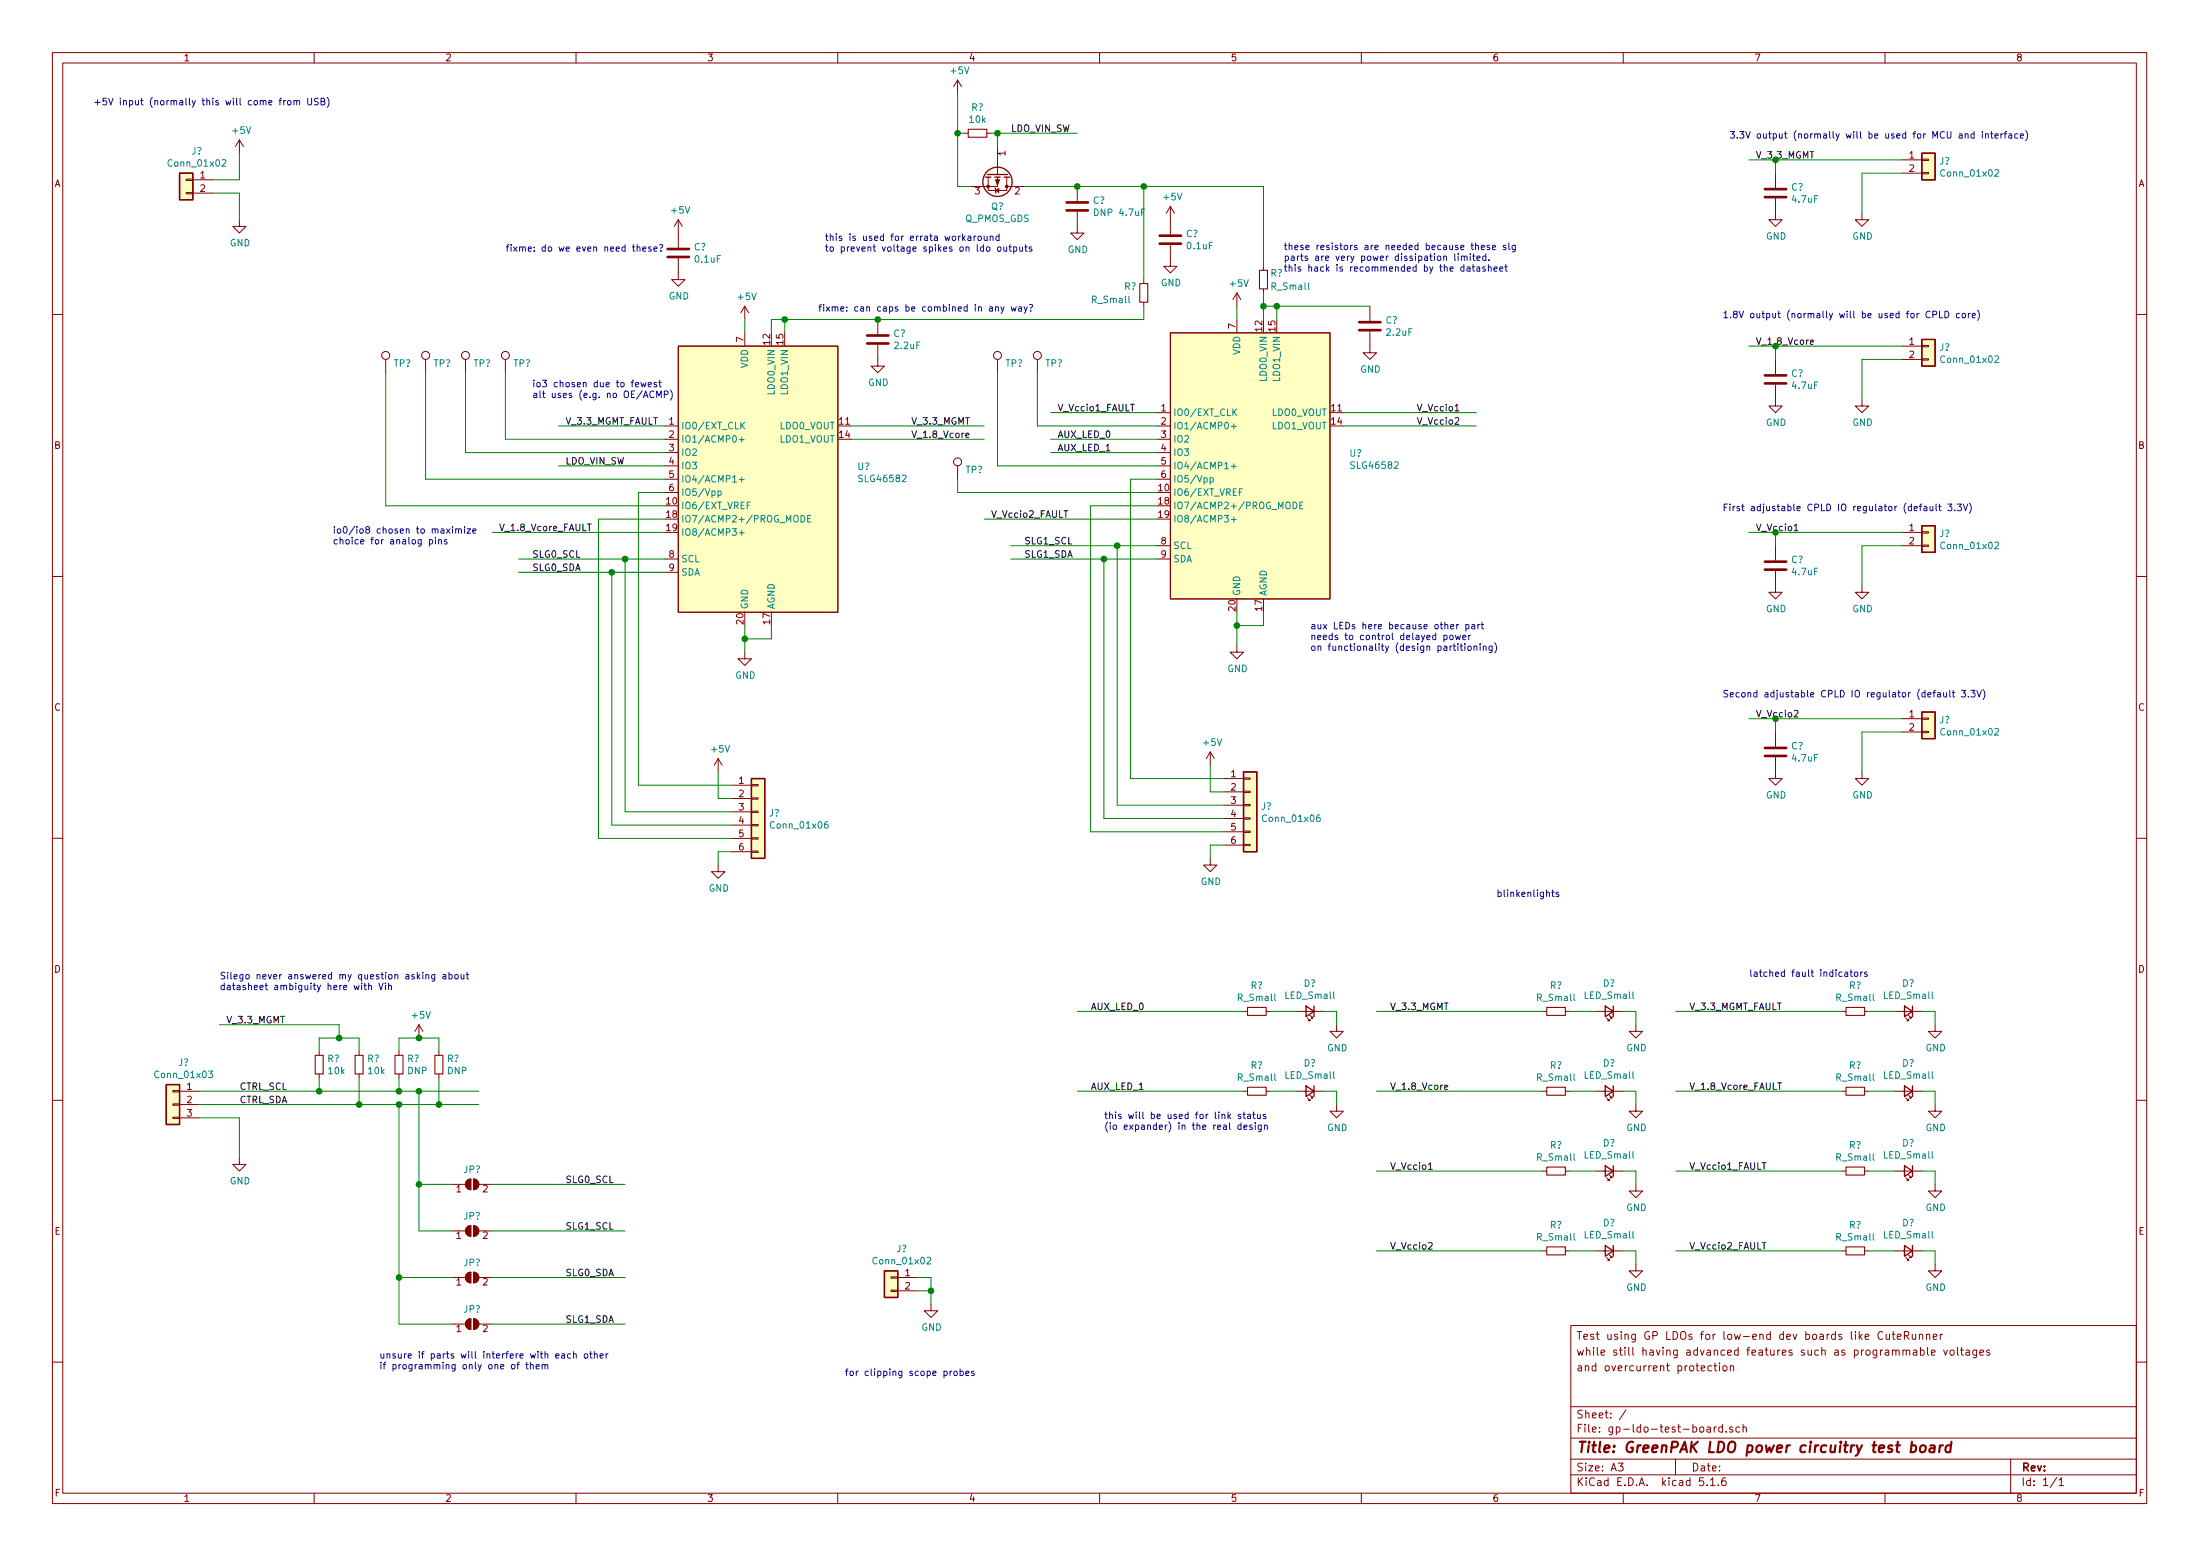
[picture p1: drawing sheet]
EESchema Schematic File Version 4
EELAYER 30 0
EELAYER END
$Descr A3 16535 11693
encoding utf-8
Sheet 1 1
Title "GreenPAK LDO power circuitry test board"
Date ""
Rev ""
Comp ""
Comment1 ""
Comment2 "and overcurrent protection"
Comment3 "while still having advanced features such as programmable voltages"
Comment4 "Test using GP LDOs for low-end dev boards like CuteRunner"
$EndDescr
$Comp
L Connector_Generic:Conn_01x02 J?
U 1 1
P 1400 1350
F 0 "J?" H 1318 1567 50  0000 C CNN
F 1 "Conn_01x02" H 1318 1476 50  0000 C CNN
F 2 "" H 1400 1350 50  0001 C CNN
F 3 "~" H 1400 1350 50  0001 C CNN
	1    1400 1350
	-1   0    0    -1  
$EndComp
$Comp
L power:+5V #PWR?
U 1 1
P 1800 1150
F 0 "#PWR?" H 1800 1000 50  0001 C CNN
F 1 "+5V" H 1815 1323 50  0000 C CNN
F 2 "" H 1800 1150 50  0001 C CNN
F 3 "" H 1800 1150 50  0001 C CNN
	1    1800 1150
	1    0    0    -1  
$EndComp
$Comp
L power:GND #PWR?
U 1 1
P 1800 1650
F 0 "#PWR?" H 1800 1400 50  0001 C CNN
F 1 "GND" H 1805 1477 50  0000 C CNN
F 2 "" H 1800 1650 50  0001 C CNN
F 3 "" H 1800 1650 50  0001 C CNN
	1    1800 1650
	1    0    0    -1  
$EndComp
Wire Wire Line
	1600 1350 1800 1350
Wire Wire Line
	1800 1350 1800 1150
Wire Wire Line
	1600 1450 1800 1450
Wire Wire Line
	1800 1450 1800 1650
Text Notes 700  800  0    50   ~ 0
+5V input (normally this will come from USB)
$Comp
L Connector_Generic:Conn_01x02 J?
U 1 1
P 14500 1200
F 0 "J?" H 14580 1192 50  0000 L CNN
F 1 "Conn_01x02" H 14580 1101 50  0000 L CNN
F 2 "" H 14500 1200 50  0001 C CNN
F 3 "~" H 14500 1200 50  0001 C CNN
	1    14500 1200
	1    0    0    -1  
$EndComp
$Comp
L Connector_Generic:Conn_01x02 J?
U 1 1
P 14500 2600
F 0 "J?" H 14580 2592 50  0000 L CNN
F 1 "Conn_01x02" H 14580 2501 50  0000 L CNN
F 2 "" H 14500 2600 50  0001 C CNN
F 3 "~" H 14500 2600 50  0001 C CNN
	1    14500 2600
	1    0    0    -1  
$EndComp
$Comp
L Connector_Generic:Conn_01x02 J?
U 1 1
P 14500 5400
F 0 "J?" H 14580 5392 50  0000 L CNN
F 1 "Conn_01x02" H 14580 5301 50  0000 L CNN
F 2 "" H 14500 5400 50  0001 C CNN
F 3 "~" H 14500 5400 50  0001 C CNN
	1    14500 5400
	1    0    0    -1  
$EndComp
$Comp
L Connector_Generic:Conn_01x02 J?
U 1 1
P 14500 4000
F 0 "J?" H 14580 3992 50  0000 L CNN
F 1 "Conn_01x02" H 14580 3901 50  0000 L CNN
F 2 "" H 14500 4000 50  0001 C CNN
F 3 "~" H 14500 4000 50  0001 C CNN
	1    14500 4000
	1    0    0    -1  
$EndComp
$Comp
L power:GND #PWR?
U 1 1
P 14000 1600
F 0 "#PWR?" H 14000 1350 50  0001 C CNN
F 1 "GND" H 14005 1427 50  0000 C CNN
F 2 "" H 14000 1600 50  0001 C CNN
F 3 "" H 14000 1600 50  0001 C CNN
	1    14000 1600
	1    0    0    -1  
$EndComp
Wire Wire Line
	14300 1300 14000 1300
Wire Wire Line
	14000 1300 14000 1600
$Comp
L power:GND #PWR?
U 1 1
P 14000 3000
F 0 "#PWR?" H 14000 2750 50  0001 C CNN
F 1 "GND" H 14005 2827 50  0000 C CNN
F 2 "" H 14000 3000 50  0001 C CNN
F 3 "" H 14000 3000 50  0001 C CNN
	1    14000 3000
	1    0    0    -1  
$EndComp
Wire Wire Line
	14300 2700 14000 2700
Wire Wire Line
	14000 2700 14000 3000
$Comp
L power:GND #PWR?
U 1 1
P 14000 4400
F 0 "#PWR?" H 14000 4150 50  0001 C CNN
F 1 "GND" H 14005 4227 50  0000 C CNN
F 2 "" H 14000 4400 50  0001 C CNN
F 3 "" H 14000 4400 50  0001 C CNN
	1    14000 4400
	1    0    0    -1  
$EndComp
Wire Wire Line
	14000 4400 14000 4100
Wire Wire Line
	14000 4100 14300 4100
$Comp
L power:GND #PWR?
U 1 1
P 14000 5800
F 0 "#PWR?" H 14000 5550 50  0001 C CNN
F 1 "GND" H 14005 5627 50  0000 C CNN
F 2 "" H 14000 5800 50  0001 C CNN
F 3 "" H 14000 5800 50  0001 C CNN
	1    14000 5800
	1    0    0    -1  
$EndComp
Wire Wire Line
	14000 5800 14000 5500
Wire Wire Line
	14000 5500 14300 5500
Wire Wire Line
	14300 1200 13350 1200
Text Label 13200 1200 0    50   ~ 0
V_3.3_MGMT
Wire Wire Line
	14300 2600 13350 2600
Wire Wire Line
	14300 4000 13350 4000
Wire Wire Line
	14300 5400 13350 5400
Text Label 13200 2600 0    50   ~ 0
V_1.8_Vcore
Text Label 13200 4000 0    50   ~ 0
V_Vccio1
Text Label 13200 5400 0    50   ~ 0
V_Vccio2
$Comp
L Connector_Generic:Conn_01x03 J?
U 1 1
P 1300 8300
F 0 "J?" H 1218 8617 50  0000 C CNN
F 1 "Conn_01x03" H 1218 8526 50  0000 C CNN
F 2 "" H 1300 8300 50  0001 C CNN
F 3 "~" H 1300 8300 50  0001 C CNN
	1    1300 8300
	-1   0    0    -1  
$EndComp
$Comp
L power:GND #PWR?
U 1 1
P 1800 8700
F 0 "#PWR?" H 1800 8450 50  0001 C CNN
F 1 "GND" H 1805 8527 50  0000 C CNN
F 2 "" H 1800 8700 50  0001 C CNN
F 3 "" H 1800 8700 50  0001 C CNN
	1    1800 8700
	1    0    0    -1  
$EndComp
Wire Wire Line
	1500 8400 1800 8400
Wire Wire Line
	1800 8400 1800 8700
Text Label 1800 8200 0    50   ~ 0
CTRL_SCL
Text Label 1800 8300 0    50   ~ 0
CTRL_SDA
Text Notes 13000 1050 0    50   ~ 0
3.3V output (normally will be used for MCU and interface)
Text Notes 12950 2400 0    50   ~ 0
1.8V output (normally will be used for CPLD core)
Text Notes 12950 3850 0    50   ~ 0
First adjustable CPLD IO regulator (default 3.3V)
Text Notes 12950 5250 0    50   ~ 0
Second adjustable CPLD IO regulator (default 3.3V)
$Comp
L gp-ldo-test-board:SLG46582 U?
U 1 1
P 5700 3600
F 0 "U?" H 6444 3696 50  0000 L CNN
F 1 "SLG46582" H 6444 3605 50  0000 L CNN
F 2 "" H 5500 3500 50  0001 C CNN
F 3 "" H 5500 3500 50  0001 C CNN
	1    5700 3600
	1    0    0    -1  
$EndComp
$Comp
L gp-ldo-test-board:SLG46582 U?
U 1 1
P 9400 3500
F 0 "U?" H 10144 3596 50  0000 L CNN
F 1 "SLG46582" H 10144 3505 50  0000 L CNN
F 2 "" H 9200 3400 50  0001 C CNN
F 3 "" H 9200 3400 50  0001 C CNN
	1    9400 3500
	1    0    0    -1  
$EndComp
$Comp
L power:GND #PWR?
U 1 1
P 5600 4900
F 0 "#PWR?" H 5600 4650 50  0001 C CNN
F 1 "GND" H 5605 4727 50  0000 C CNN
F 2 "" H 5600 4900 50  0001 C CNN
F 3 "" H 5600 4900 50  0001 C CNN
	1    5600 4900
	1    0    0    -1  
$EndComp
$Comp
L power:GND #PWR?
U 1 1
P 9300 4850
F 0 "#PWR?" H 9300 4600 50  0001 C CNN
F 1 "GND" H 9305 4677 50  0000 C CNN
F 2 "" H 9300 4850 50  0001 C CNN
F 3 "" H 9300 4850 50  0001 C CNN
	1    9300 4850
	1    0    0    -1  
$EndComp
Wire Wire Line
	5600 4900 5600 4800
Wire Wire Line
	5600 4800 5800 4800
Wire Wire Line
	5800 4800 5800 4700
Connection ~ 5600 4800
Wire Wire Line
	5600 4800 5600 4700
Wire Wire Line
	9300 4850 9300 4700
Wire Wire Line
	9300 4700 9500 4700
Wire Wire Line
	9500 4700 9500 4600
Connection ~ 9300 4700
Wire Wire Line
	9300 4700 9300 4600
$Comp
L Connector_Generic:Conn_01x06 J?
U 1 1
P 5700 6100
F 0 "J?" H 5780 6092 50  0000 L CNN
F 1 "Conn_01x06" H 5780 6001 50  0000 L CNN
F 2 "" H 5700 6100 50  0001 C CNN
F 3 "~" H 5700 6100 50  0001 C CNN
	1    5700 6100
	1    0    0    -1  
$EndComp
$Comp
L Connector_Generic:Conn_01x06 J?
U 1 1
P 9400 6050
F 0 "J?" H 9480 6042 50  0000 L CNN
F 1 "Conn_01x06" H 9480 5951 50  0000 L CNN
F 2 "" H 9400 6050 50  0001 C CNN
F 3 "~" H 9400 6050 50  0001 C CNN
	1    9400 6050
	1    0    0    -1  
$EndComp
Wire Wire Line
	5500 5900 4800 5900
Wire Wire Line
	4800 5900 4800 3700
Wire Wire Line
	4800 3700 5000 3700
Wire Wire Line
	8500 5850 8500 3600
Wire Wire Line
	8500 3600 8700 3600
Wire Wire Line
	5500 6100 4700 6100
Wire Wire Line
	4700 6100 4700 4200
Wire Wire Line
	4700 4200 5000 4200
Wire Wire Line
	5500 6200 4600 6200
Wire Wire Line
	4600 6200 4600 4300
Wire Wire Line
	4600 4300 5000 4300
Wire Wire Line
	5500 6300 4500 6300
Wire Wire Line
	4500 6300 4500 3900
Wire Wire Line
	4500 3900 5000 3900
$Comp
L power:GND #PWR?
U 1 1
P 5400 6500
F 0 "#PWR?" H 5400 6250 50  0001 C CNN
F 1 "GND" H 5405 6327 50  0000 C CNN
F 2 "" H 5400 6500 50  0001 C CNN
F 3 "" H 5400 6500 50  0001 C CNN
	1    5400 6500
	1    0    0    -1  
$EndComp
Wire Wire Line
	5500 6400 5400 6400
Wire Wire Line
	5400 6400 5400 6500
$Comp
L power:GND #PWR?
U 1 1
P 9100 6450
F 0 "#PWR?" H 9100 6200 50  0001 C CNN
F 1 "GND" H 9105 6277 50  0000 C CNN
F 2 "" H 9100 6450 50  0001 C CNN
F 3 "" H 9100 6450 50  0001 C CNN
	1    9100 6450
	1    0    0    -1  
$EndComp
Wire Wire Line
	9200 6350 9100 6350
Wire Wire Line
	9100 6350 9100 6450
Wire Wire Line
	8500 5850 9200 5850
Wire Wire Line
	9200 6050 8400 6050
Wire Wire Line
	8400 6050 8400 4100
Wire Wire Line
	8400 4100 8700 4100
Wire Wire Line
	9200 6150 8300 6150
Wire Wire Line
	8300 6150 8300 4200
Wire Wire Line
	8300 4200 8700 4200
Wire Wire Line
	9200 6250 8200 6250
Wire Wire Line
	8200 6250 8200 3800
Wire Wire Line
	8200 3800 8700 3800
$Comp
L power:+5V #PWR?
U 1 1
P 5400 5800
F 0 "#PWR?" H 5400 5650 50  0001 C CNN
F 1 "+5V" H 5415 5973 50  0000 C CNN
F 2 "" H 5400 5800 50  0001 C CNN
F 3 "" H 5400 5800 50  0001 C CNN
	1    5400 5800
	1    0    0    -1  
$EndComp
$Comp
L power:+5V #PWR?
U 1 1
P 9100 5750
F 0 "#PWR?" H 9100 5600 50  0001 C CNN
F 1 "+5V" H 9115 5923 50  0000 C CNN
F 2 "" H 9100 5750 50  0001 C CNN
F 3 "" H 9100 5750 50  0001 C CNN
	1    9100 5750
	1    0    0    -1  
$EndComp
Wire Wire Line
	9200 5950 9100 5950
Wire Wire Line
	9100 5950 9100 5750
Wire Wire Line
	5500 6000 5400 6000
Wire Wire Line
	5400 6000 5400 5800
$Comp
L power:+5V #PWR?
U 1 1
P 5600 2400
F 0 "#PWR?" H 5600 2250 50  0001 C CNN
F 1 "+5V" H 5615 2573 50  0000 C CNN
F 2 "" H 5600 2400 50  0001 C CNN
F 3 "" H 5600 2400 50  0001 C CNN
	1    5600 2400
	1    0    0    -1  
$EndComp
Wire Wire Line
	5600 2400 5600 2500
$Comp
L power:+5V #PWR?
U 1 1
P 9300 2300
F 0 "#PWR?" H 9300 2150 50  0001 C CNN
F 1 "+5V" H 9315 2473 50  0000 C CNN
F 2 "" H 9300 2300 50  0001 C CNN
F 3 "" H 9300 2300 50  0001 C CNN
	1    9300 2300
	1    0    0    -1  
$EndComp
Wire Wire Line
	9300 2400 9300 2300
$Comp
L Device:R_Small R?
U 1 1
P 2400 8000
F 0 "R?" H 2459 8046 50  0000 L CNN
F 1 "10k" H 2459 7955 50  0000 L CNN
F 2 "" H 2400 8000 50  0001 C CNN
F 3 "~" H 2400 8000 50  0001 C CNN
	1    2400 8000
	1    0    0    -1  
$EndComp
$Comp
L Device:R_Small R?
U 1 1
P 2700 8000
F 0 "R?" H 2759 8046 50  0000 L CNN
F 1 "10k" H 2759 7955 50  0000 L CNN
F 2 "" H 2700 8000 50  0001 C CNN
F 3 "~" H 2700 8000 50  0001 C CNN
	1    2700 8000
	1    0    0    -1  
$EndComp
$Comp
L Device:R_Small R?
U 1 1
P 3000 8000
F 0 "R?" H 3059 8046 50  0000 L CNN
F 1 "DNP" H 3059 7955 50  0000 L CNN
F 2 "" H 3000 8000 50  0001 C CNN
F 3 "~" H 3000 8000 50  0001 C CNN
	1    3000 8000
	1    0    0    -1  
$EndComp
$Comp
L Device:R_Small R?
U 1 1
P 3300 8000
F 0 "R?" H 3359 8046 50  0000 L CNN
F 1 "DNP" H 3359 7955 50  0000 L CNN
F 2 "" H 3300 8000 50  0001 C CNN
F 3 "~" H 3300 8000 50  0001 C CNN
	1    3300 8000
	1    0    0    -1  
$EndComp
Wire Wire Line
	1500 8200 2400 8200
Wire Wire Line
	1500 8300 2700 8300
Wire Wire Line
	2400 8100 2400 8200
Connection ~ 2400 8200
Wire Wire Line
	2400 8200 3000 8200
Wire Wire Line
	2700 8100 2700 8300
Connection ~ 2700 8300
Wire Wire Line
	2700 8300 3000 8300
Wire Wire Line
	3000 8100 3000 8200
Connection ~ 3000 8200
Wire Wire Line
	3000 8200 3150 8200
Wire Wire Line
	3300 8100 3300 8300
Connection ~ 3300 8300
Wire Wire Line
	3300 8300 3600 8300
Text Notes 1650 7450 0    50   ~ 0
Silego never answered my question asking about \ndatasheet ambiguity here with Vih
$Comp
L power:+5V #PWR?
U 1 1
P 3150 7800
F 0 "#PWR?" H 3150 7650 50  0001 C CNN
F 1 "+5V" H 3165 7973 50  0000 C CNN
F 2 "" H 3150 7800 50  0001 C CNN
F 3 "" H 3150 7800 50  0001 C CNN
	1    3150 7800
	1    0    0    -1  
$EndComp
Wire Wire Line
	2400 7900 2400 7800
Wire Wire Line
	2400 7800 2550 7800
Wire Wire Line
	2550 7800 2700 7800
Wire Wire Line
	2700 7800 2700 7900
Connection ~ 2550 7800
Wire Wire Line
	3000 7900 3000 7800
Wire Wire Line
	3000 7800 3150 7800
Wire Wire Line
	3300 7800 3300 7900
Connection ~ 3150 7800
Wire Wire Line
	3150 7800 3300 7800
Wire Wire Line
	2550 7800 2550 7700
Wire Wire Line
	2550 7700 1650 7700
Text Label 1700 7700 0    50   ~ 0
V_3.3_MGMT
$Comp
L Jumper:SolderJumper_2_Open JP?
U 1 1
P 3550 8900
F 0 "JP?" H 3550 9013 50  0000 C CNN
F 1 "SolderJumper_2_Open" H 3550 9014 50  0001 C CNN
F 2 "" H 3550 8900 50  0001 C CNN
F 3 "~" H 3550 8900 50  0001 C CNN
	1    3550 8900
	1    0    0    -1  
$EndComp
$Comp
L Jumper:SolderJumper_2_Open JP?
U 1 1
P 3550 9250
F 0 "JP?" H 3550 9363 50  0000 C CNN
F 1 "SolderJumper_2_Open" H 3550 9364 50  0001 C CNN
F 2 "" H 3550 9250 50  0001 C CNN
F 3 "~" H 3550 9250 50  0001 C CNN
	1    3550 9250
	1    0    0    -1  
$EndComp
$Comp
L Jumper:SolderJumper_2_Open JP?
U 1 1
P 3550 9600
F 0 "JP?" H 3550 9713 50  0000 C CNN
F 1 "SolderJumper_2_Open" H 3550 9714 50  0001 C CNN
F 2 "" H 3550 9600 50  0001 C CNN
F 3 "~" H 3550 9600 50  0001 C CNN
	1    3550 9600
	1    0    0    -1  
$EndComp
$Comp
L Jumper:SolderJumper_2_Open JP?
U 1 1
P 3550 9950
F 0 "JP?" H 3550 10063 50  0000 C CNN
F 1 "SolderJumper_2_Open" H 3550 10064 50  0001 C CNN
F 2 "" H 3550 9950 50  0001 C CNN
F 3 "~" H 3550 9950 50  0001 C CNN
	1    3550 9950
	1    0    0    -1  
$EndComp
Text Notes 2850 10300 0    50   ~ 0
unsure if parts will interfere with each other\nif programming only one of them
Wire Wire Line
	3400 8900 3150 8900
Wire Wire Line
	3150 8900 3150 8200
Connection ~ 3150 8200
Wire Wire Line
	3150 8200 3600 8200
Wire Wire Line
	3400 9250 3150 9250
Wire Wire Line
	3150 9250 3150 8900
Connection ~ 3150 8900
Wire Wire Line
	3400 9600 3000 9600
Wire Wire Line
	3000 9600 3000 8300
Connection ~ 3000 8300
Wire Wire Line
	3000 8300 3300 8300
Wire Wire Line
	3400 9950 3000 9950
Wire Wire Line
	3000 9950 3000 9600
Connection ~ 3000 9600
Wire Wire Line
	4700 4200 3900 4200
Connection ~ 4700 4200
Wire Wire Line
	3900 4300 4600 4300
Connection ~ 4600 4300
Text Label 4000 4200 0    50   ~ 0
SLG0_SCL
Text Label 4000 4300 0    50   ~ 0
SLG0_SDA
Wire Wire Line
	8400 4100 7600 4100
Connection ~ 8400 4100
Wire Wire Line
	7600 4200 8300 4200
Connection ~ 8300 4200
Text Label 7700 4100 0    50   ~ 0
SLG1_SCL
Text Label 7700 4200 0    50   ~ 0
SLG1_SDA
Wire Wire Line
	3700 8900 4700 8900
Wire Wire Line
	3700 9250 4700 9250
Wire Wire Line
	3700 9600 4700 9600
Wire Wire Line
	3700 9950 4700 9950
Text Label 4250 8900 0    50   ~ 0
SLG0_SCL
Text Label 4250 9250 0    50   ~ 0
SLG1_SCL
Text Label 4250 9600 0    50   ~ 0
SLG0_SDA
Text Label 4250 9950 0    50   ~ 0
SLG1_SDA
$Comp
L Device:C C?
U 1 1
P 13350 1450
F 0 "C?" H 13465 1496 50  0000 L CNN
F 1 "4.7uF" H 13465 1405 50  0000 L CNN
F 2 "" H 13388 1300 50  0001 C CNN
F 3 "~" H 13350 1450 50  0001 C CNN
	1    13350 1450
	1    0    0    -1  
$EndComp
Connection ~ 13350 1200
Wire Wire Line
	13350 1200 13150 1200
$Comp
L Device:C C?
U 1 1
P 13350 2850
F 0 "C?" H 13465 2896 50  0000 L CNN
F 1 "4.7uF" H 13465 2805 50  0000 L CNN
F 2 "" H 13388 2700 50  0001 C CNN
F 3 "~" H 13350 2850 50  0001 C CNN
	1    13350 2850
	1    0    0    -1  
$EndComp
Connection ~ 13350 2600
Wire Wire Line
	13350 2600 13150 2600
$Comp
L Device:C C?
U 1 1
P 13350 4250
F 0 "C?" H 13465 4296 50  0000 L CNN
F 1 "4.7uF" H 13465 4205 50  0000 L CNN
F 2 "" H 13388 4100 50  0001 C CNN
F 3 "~" H 13350 4250 50  0001 C CNN
	1    13350 4250
	1    0    0    -1  
$EndComp
Connection ~ 13350 4000
Wire Wire Line
	13350 4000 13150 4000
$Comp
L Device:C C?
U 1 1
P 13350 5650
F 0 "C?" H 13465 5696 50  0000 L CNN
F 1 "4.7uF" H 13465 5605 50  0000 L CNN
F 2 "" H 13388 5500 50  0001 C CNN
F 3 "~" H 13350 5650 50  0001 C CNN
	1    13350 5650
	1    0    0    -1  
$EndComp
Connection ~ 13350 5400
Wire Wire Line
	13350 5400 13150 5400
$Comp
L power:GND #PWR?
U 1 1
P 13350 5800
F 0 "#PWR?" H 13350 5550 50  0001 C CNN
F 1 "GND" H 13355 5627 50  0000 C CNN
F 2 "" H 13350 5800 50  0001 C CNN
F 3 "" H 13350 5800 50  0001 C CNN
	1    13350 5800
	1    0    0    -1  
$EndComp
Wire Wire Line
	13350 5500 13350 5400
$Comp
L power:GND #PWR?
U 1 1
P 13350 4400
F 0 "#PWR?" H 13350 4150 50  0001 C CNN
F 1 "GND" H 13355 4227 50  0000 C CNN
F 2 "" H 13350 4400 50  0001 C CNN
F 3 "" H 13350 4400 50  0001 C CNN
	1    13350 4400
	1    0    0    -1  
$EndComp
Wire Wire Line
	13350 4100 13350 4000
$Comp
L power:GND #PWR?
U 1 1
P 13350 3000
F 0 "#PWR?" H 13350 2750 50  0001 C CNN
F 1 "GND" H 13355 2827 50  0000 C CNN
F 2 "" H 13350 3000 50  0001 C CNN
F 3 "" H 13350 3000 50  0001 C CNN
	1    13350 3000
	1    0    0    -1  
$EndComp
Wire Wire Line
	13350 2700 13350 2600
$Comp
L power:GND #PWR?
U 1 1
P 13350 1600
F 0 "#PWR?" H 13350 1350 50  0001 C CNN
F 1 "GND" H 13355 1427 50  0000 C CNN
F 2 "" H 13350 1600 50  0001 C CNN
F 3 "" H 13350 1600 50  0001 C CNN
	1    13350 1600
	1    0    0    -1  
$EndComp
Wire Wire Line
	13350 1300 13350 1200
Wire Wire Line
	6400 3200 7400 3200
Wire Wire Line
	6400 3300 7400 3300
Wire Wire Line
	10100 3100 11100 3100
Wire Wire Line
	10100 3200 11100 3200
Text Label 6850 3200 0    50   ~ 0
V_3.3_MGMT
Text Label 6850 3300 0    50   ~ 0
V_1.8_Vcore
Text Label 10650 3100 0    50   ~ 0
V_Vccio1
Text Label 10650 3200 0    50   ~ 0
V_Vccio2
Wire Wire Line
	9500 1400 9500 2000
Wire Wire Line
	9600 2400 9600 2300
Wire Wire Line
	9500 2200 9500 2300
Wire Wire Line
	5900 2500 5900 2400
Wire Wire Line
	5900 2400 6600 2400
Wire Wire Line
	8600 2400 8600 2300
Connection ~ 8600 1400
Wire Wire Line
	8600 1400 9500 1400
Wire Wire Line
	5800 2500 5800 2400
Wire Wire Line
	5800 2400 5900 2400
Connection ~ 5900 2400
Wire Wire Line
	8100 1400 8600 1400
$Comp
L power:GND #PWR?
U 1 1
P 8100 1700
F 0 "#PWR?" H 8100 1450 50  0001 C CNN
F 1 "GND" H 8105 1527 50  0000 C CNN
F 2 "" H 8100 1700 50  0001 C CNN
F 3 "" H 8100 1700 50  0001 C CNN
	1    8100 1700
	1    0    0    -1  
$EndComp
Connection ~ 6600 2400
Wire Wire Line
	6600 2400 8600 2400
$Comp
L power:GND #PWR?
U 1 1
P 6600 2700
F 0 "#PWR?" H 6600 2450 50  0001 C CNN
F 1 "GND" H 6605 2527 50  0000 C CNN
F 2 "" H 6600 2700 50  0001 C CNN
F 3 "" H 6600 2700 50  0001 C CNN
	1    6600 2700
	1    0    0    -1  
$EndComp
Text Notes 6150 2350 0    50   ~ 0
fixme: can caps be combined in any way?
$Comp
L Device:C C?
U 1 1
P 10300 2450
F 0 "C?" H 10415 2496 50  0000 L CNN
F 1 "2.2uF" H 10415 2405 50  0000 L CNN
F 2 "" H 10338 2300 50  0001 C CNN
F 3 "~" H 10300 2450 50  0001 C CNN
	1    10300 2450
	1    0    0    -1  
$EndComp
Wire Wire Line
	10300 2300 9600 2300
Connection ~ 9600 2300
$Comp
L power:GND #PWR?
U 1 1
P 10300 2600
F 0 "#PWR?" H 10300 2350 50  0001 C CNN
F 1 "GND" H 10305 2427 50  0000 C CNN
F 2 "" H 10300 2600 50  0001 C CNN
F 3 "" H 10300 2600 50  0001 C CNN
	1    10300 2600
	1    0    0    -1  
$EndComp
Text Notes 6200 1900 0    50   ~ 0
this is used for errata workaround\nto prevent voltage spikes on ldo outputs
Wire Wire Line
	5000 3500 4200 3500
Text Label 4250 3500 0    50   ~ 0
LDO_VIN_SW
Wire Wire Line
	4200 3200 5000 3200
Text Label 4250 3200 0    50   ~ 0
V_3.3_MGMT_FAULT
Text Label 3750 4000 0    50   ~ 0
V_1.8_Vcore_FAULT
Wire Wire Line
	3700 4000 5000 4000
Wire Wire Line
	7400 3900 8700 3900
Wire Wire Line
	7900 3100 8700 3100
Text Label 7950 3100 0    50   ~ 0
V_Vccio1_FAULT
Text Label 7450 3900 0    50   ~ 0
V_Vccio2_FAULT
Text Notes 11250 6750 0    50   ~ 0
blinkenlights
$Comp
L Device:R_Small R?
U 1 1
P 11700 7600
F 0 "R?" V 11504 7600 50  0000 C CNN
F 1 "R_Small" V 11595 7600 50  0000 C CNN
F 2 "" H 11700 7600 50  0001 C CNN
F 3 "~" H 11700 7600 50  0001 C CNN
	1    11700 7600
	0    1    1    0   
$EndComp
$Comp
L Device:LED_Small D?
U 1 1
P 12100 7600
F 0 "D?" H 12100 7393 50  0000 C CNN
F 1 "LED_Small" H 12100 7484 50  0000 C CNN
F 2 "" V 12100 7600 50  0001 C CNN
F 3 "~" V 12100 7600 50  0001 C CNN
	1    12100 7600
	-1   0    0    1   
$EndComp
$Comp
L power:GND #PWR?
U 1 1
P 12300 7700
F 0 "#PWR?" H 12300 7450 50  0001 C CNN
F 1 "GND" H 12305 7527 50  0000 C CNN
F 2 "" H 12300 7700 50  0001 C CNN
F 3 "" H 12300 7700 50  0001 C CNN
	1    12300 7700
	1    0    0    -1  
$EndComp
Wire Wire Line
	12200 7600 12300 7600
Wire Wire Line
	12300 7600 12300 7700
Wire Wire Line
	12000 7600 11800 7600
$Comp
L Device:R_Small R?
U 1 1
P 11700 8200
F 0 "R?" V 11504 8200 50  0000 C CNN
F 1 "R_Small" V 11595 8200 50  0000 C CNN
F 2 "" H 11700 8200 50  0001 C CNN
F 3 "~" H 11700 8200 50  0001 C CNN
	1    11700 8200
	0    1    1    0   
$EndComp
$Comp
L Device:LED_Small D?
U 1 1
P 12100 8200
F 0 "D?" H 12100 7993 50  0000 C CNN
F 1 "LED_Small" H 12100 8084 50  0000 C CNN
F 2 "" V 12100 8200 50  0001 C CNN
F 3 "~" V 12100 8200 50  0001 C CNN
	1    12100 8200
	-1   0    0    1   
$EndComp
$Comp
L power:GND #PWR?
U 1 1
P 12300 8300
F 0 "#PWR?" H 12300 8050 50  0001 C CNN
F 1 "GND" H 12305 8127 50  0000 C CNN
F 2 "" H 12300 8300 50  0001 C CNN
F 3 "" H 12300 8300 50  0001 C CNN
	1    12300 8300
	1    0    0    -1  
$EndComp
Wire Wire Line
	12200 8200 12300 8200
Wire Wire Line
	12300 8200 12300 8300
Wire Wire Line
	12000 8200 11800 8200
$Comp
L Device:R_Small R?
U 1 1
P 11700 8800
F 0 "R?" V 11504 8800 50  0000 C CNN
F 1 "R_Small" V 11595 8800 50  0000 C CNN
F 2 "" H 11700 8800 50  0001 C CNN
F 3 "~" H 11700 8800 50  0001 C CNN
	1    11700 8800
	0    1    1    0   
$EndComp
$Comp
L Device:LED_Small D?
U 1 1
P 12100 8800
F 0 "D?" H 12100 8593 50  0000 C CNN
F 1 "LED_Small" H 12100 8684 50  0000 C CNN
F 2 "" V 12100 8800 50  0001 C CNN
F 3 "~" V 12100 8800 50  0001 C CNN
	1    12100 8800
	-1   0    0    1   
$EndComp
$Comp
L power:GND #PWR?
U 1 1
P 12300 8900
F 0 "#PWR?" H 12300 8650 50  0001 C CNN
F 1 "GND" H 12305 8727 50  0000 C CNN
F 2 "" H 12300 8900 50  0001 C CNN
F 3 "" H 12300 8900 50  0001 C CNN
	1    12300 8900
	1    0    0    -1  
$EndComp
Wire Wire Line
	12200 8800 12300 8800
Wire Wire Line
	12300 8800 12300 8900
Wire Wire Line
	12000 8800 11800 8800
$Comp
L Device:R_Small R?
U 1 1
P 11700 9400
F 0 "R?" V 11504 9400 50  0000 C CNN
F 1 "R_Small" V 11595 9400 50  0000 C CNN
F 2 "" H 11700 9400 50  0001 C CNN
F 3 "~" H 11700 9400 50  0001 C CNN
	1    11700 9400
	0    1    1    0   
$EndComp
$Comp
L Device:LED_Small D?
U 1 1
P 12100 9400
F 0 "D?" H 12100 9193 50  0000 C CNN
F 1 "LED_Small" H 12100 9284 50  0000 C CNN
F 2 "" V 12100 9400 50  0001 C CNN
F 3 "~" V 12100 9400 50  0001 C CNN
	1    12100 9400
	-1   0    0    1   
$EndComp
$Comp
L power:GND #PWR?
U 1 1
P 12300 9500
F 0 "#PWR?" H 12300 9250 50  0001 C CNN
F 1 "GND" H 12305 9327 50  0000 C CNN
F 2 "" H 12300 9500 50  0001 C CNN
F 3 "" H 12300 9500 50  0001 C CNN
	1    12300 9500
	1    0    0    -1  
$EndComp
Wire Wire Line
	12200 9400 12300 9400
Wire Wire Line
	12300 9400 12300 9500
Wire Wire Line
	12000 9400 11800 9400
Wire Wire Line
	11600 7600 10350 7600
Wire Wire Line
	11600 8200 10350 8200
Wire Wire Line
	11600 8800 10350 8800
Wire Wire Line
	11600 9400 10350 9400
$Comp
L Device:R_Small R?
U 1 1
P 13950 7600
F 0 "R?" V 13754 7600 50  0000 C CNN
F 1 "R_Small" V 13845 7600 50  0000 C CNN
F 2 "" H 13950 7600 50  0001 C CNN
F 3 "~" H 13950 7600 50  0001 C CNN
	1    13950 7600
	0    1    1    0   
$EndComp
$Comp
L Device:LED_Small D?
U 1 1
P 14350 7600
F 0 "D?" H 14350 7393 50  0000 C CNN
F 1 "LED_Small" H 14350 7484 50  0000 C CNN
F 2 "" V 14350 7600 50  0001 C CNN
F 3 "~" V 14350 7600 50  0001 C CNN
	1    14350 7600
	-1   0    0    1   
$EndComp
$Comp
L power:GND #PWR?
U 1 1
P 14550 7700
F 0 "#PWR?" H 14550 7450 50  0001 C CNN
F 1 "GND" H 14555 7527 50  0000 C CNN
F 2 "" H 14550 7700 50  0001 C CNN
F 3 "" H 14550 7700 50  0001 C CNN
	1    14550 7700
	1    0    0    -1  
$EndComp
Wire Wire Line
	14450 7600 14550 7600
Wire Wire Line
	14550 7600 14550 7700
Wire Wire Line
	14250 7600 14050 7600
$Comp
L Device:R_Small R?
U 1 1
P 13950 8200
F 0 "R?" V 13754 8200 50  0000 C CNN
F 1 "R_Small" V 13845 8200 50  0000 C CNN
F 2 "" H 13950 8200 50  0001 C CNN
F 3 "~" H 13950 8200 50  0001 C CNN
	1    13950 8200
	0    1    1    0   
$EndComp
$Comp
L Device:LED_Small D?
U 1 1
P 14350 8200
F 0 "D?" H 14350 7993 50  0000 C CNN
F 1 "LED_Small" H 14350 8084 50  0000 C CNN
F 2 "" V 14350 8200 50  0001 C CNN
F 3 "~" V 14350 8200 50  0001 C CNN
	1    14350 8200
	-1   0    0    1   
$EndComp
$Comp
L power:GND #PWR?
U 1 1
P 14550 8300
F 0 "#PWR?" H 14550 8050 50  0001 C CNN
F 1 "GND" H 14555 8127 50  0000 C CNN
F 2 "" H 14550 8300 50  0001 C CNN
F 3 "" H 14550 8300 50  0001 C CNN
	1    14550 8300
	1    0    0    -1  
$EndComp
Wire Wire Line
	14450 8200 14550 8200
Wire Wire Line
	14550 8200 14550 8300
Wire Wire Line
	14250 8200 14050 8200
$Comp
L Device:R_Small R?
U 1 1
P 13950 8800
F 0 "R?" V 13754 8800 50  0000 C CNN
F 1 "R_Small" V 13845 8800 50  0000 C CNN
F 2 "" H 13950 8800 50  0001 C CNN
F 3 "~" H 13950 8800 50  0001 C CNN
	1    13950 8800
	0    1    1    0   
$EndComp
$Comp
L Device:LED_Small D?
U 1 1
P 14350 8800
F 0 "D?" H 14350 8593 50  0000 C CNN
F 1 "LED_Small" H 14350 8684 50  0000 C CNN
F 2 "" V 14350 8800 50  0001 C CNN
F 3 "~" V 14350 8800 50  0001 C CNN
	1    14350 8800
	-1   0    0    1   
$EndComp
$Comp
L power:GND #PWR?
U 1 1
P 14550 8900
F 0 "#PWR?" H 14550 8650 50  0001 C CNN
F 1 "GND" H 14555 8727 50  0000 C CNN
F 2 "" H 14550 8900 50  0001 C CNN
F 3 "" H 14550 8900 50  0001 C CNN
	1    14550 8900
	1    0    0    -1  
$EndComp
Wire Wire Line
	14450 8800 14550 8800
Wire Wire Line
	14550 8800 14550 8900
Wire Wire Line
	14250 8800 14050 8800
$Comp
L Device:R_Small R?
U 1 1
P 13950 9400
F 0 "R?" V 13754 9400 50  0000 C CNN
F 1 "R_Small" V 13845 9400 50  0000 C CNN
F 2 "" H 13950 9400 50  0001 C CNN
F 3 "~" H 13950 9400 50  0001 C CNN
	1    13950 9400
	0    1    1    0   
$EndComp
$Comp
L Device:LED_Small D?
U 1 1
P 14350 9400
F 0 "D?" H 14350 9193 50  0000 C CNN
F 1 "LED_Small" H 14350 9284 50  0000 C CNN
F 2 "" V 14350 9400 50  0001 C CNN
F 3 "~" V 14350 9400 50  0001 C CNN
	1    14350 9400
	-1   0    0    1   
$EndComp
$Comp
L power:GND #PWR?
U 1 1
P 14550 9500
F 0 "#PWR?" H 14550 9250 50  0001 C CNN
F 1 "GND" H 14555 9327 50  0000 C CNN
F 2 "" H 14550 9500 50  0001 C CNN
F 3 "" H 14550 9500 50  0001 C CNN
	1    14550 9500
	1    0    0    -1  
$EndComp
Wire Wire Line
	14450 9400 14550 9400
Wire Wire Line
	14550 9400 14550 9500
Wire Wire Line
	14250 9400 14050 9400
Wire Wire Line
	13850 7600 12600 7600
Wire Wire Line
	13850 8200 12600 8200
Wire Wire Line
	13850 8800 12600 8800
Wire Wire Line
	13850 9400 12600 9400
Text Label 10450 7600 0    50   ~ 0
V_3.3_MGMT
Text Label 10450 8200 0    50   ~ 0
V_1.8_Vcore
Text Label 10450 8800 0    50   ~ 0
V_Vccio1
Text Label 10450 9400 0    50   ~ 0
V_Vccio2
Text Label 12700 7600 0    50   ~ 0
V_3.3_MGMT_FAULT
Text Label 12700 8200 0    50   ~ 0
V_1.8_Vcore_FAULT
Text Label 12700 8800 0    50   ~ 0
V_Vccio1_FAULT
Text Label 12700 9400 0    50   ~ 0
V_Vccio2_FAULT
Text Notes 4000 3000 0    50   ~ 0
io3 chosen due to fewest\nalt uses (e.g. no OE/ACMP)
Text Notes 2500 4100 0    50   ~ 0
io0/io8 chosen to maximize\nchoice for analog pins
Wire Wire Line
	8700 3300 7900 3300
Wire Wire Line
	7900 3400 8700 3400
Text Label 7950 3300 0    50   ~ 0
AUX_LED_0
Text Label 7950 3400 0    50   ~ 0
AUX_LED_1
Text Notes 9850 4900 0    50   ~ 0
aux LEDs here because other part\nneeds to control delayed power\non functionality (design partitioning)
$Comp
L Device:R_Small R?
U 1 1
P 9450 7600
F 0 "R?" V 9254 7600 50  0000 C CNN
F 1 "R_Small" V 9345 7600 50  0000 C CNN
F 2 "" H 9450 7600 50  0001 C CNN
F 3 "~" H 9450 7600 50  0001 C CNN
	1    9450 7600
	0    1    1    0   
$EndComp
$Comp
L Device:LED_Small D?
U 1 1
P 9850 7600
F 0 "D?" H 9850 7393 50  0000 C CNN
F 1 "LED_Small" H 9850 7484 50  0000 C CNN
F 2 "" V 9850 7600 50  0001 C CNN
F 3 "~" V 9850 7600 50  0001 C CNN
	1    9850 7600
	-1   0    0    1   
$EndComp
$Comp
L power:GND #PWR?
U 1 1
P 10050 7700
F 0 "#PWR?" H 10050 7450 50  0001 C CNN
F 1 "GND" H 10055 7527 50  0000 C CNN
F 2 "" H 10050 7700 50  0001 C CNN
F 3 "" H 10050 7700 50  0001 C CNN
	1    10050 7700
	1    0    0    -1  
$EndComp
Wire Wire Line
	9950 7600 10050 7600
Wire Wire Line
	10050 7600 10050 7700
Wire Wire Line
	9750 7600 9550 7600
$Comp
L Device:R_Small R?
U 1 1
P 9450 8200
F 0 "R?" V 9254 8200 50  0000 C CNN
F 1 "R_Small" V 9345 8200 50  0000 C CNN
F 2 "" H 9450 8200 50  0001 C CNN
F 3 "~" H 9450 8200 50  0001 C CNN
	1    9450 8200
	0    1    1    0   
$EndComp
$Comp
L Device:LED_Small D?
U 1 1
P 9850 8200
F 0 "D?" H 9850 7993 50  0000 C CNN
F 1 "LED_Small" H 9850 8084 50  0000 C CNN
F 2 "" V 9850 8200 50  0001 C CNN
F 3 "~" V 9850 8200 50  0001 C CNN
	1    9850 8200
	-1   0    0    1   
$EndComp
$Comp
L power:GND #PWR?
U 1 1
P 10050 8300
F 0 "#PWR?" H 10050 8050 50  0001 C CNN
F 1 "GND" H 10055 8127 50  0000 C CNN
F 2 "" H 10050 8300 50  0001 C CNN
F 3 "" H 10050 8300 50  0001 C CNN
	1    10050 8300
	1    0    0    -1  
$EndComp
Wire Wire Line
	9950 8200 10050 8200
Wire Wire Line
	10050 8200 10050 8300
Wire Wire Line
	9750 8200 9550 8200
Wire Wire Line
	9350 7600 8100 7600
Wire Wire Line
	9350 8200 8100 8200
Text Label 8200 7600 0    50   ~ 0
AUX_LED_0
Text Label 8200 8200 0    50   ~ 0
AUX_LED_1
$Comp
L Connector:TestPoint TP?
U 1 1
P 3200 2800
F 0 "TP?" H 3258 2872 50  0000 L CNN
F 1 "TestPoint" H 3258 2827 50  0001 L CNN
F 2 "" H 3400 2800 50  0001 C CNN
F 3 "~" H 3400 2800 50  0001 C CNN
	1    3200 2800
	1    0    0    -1  
$EndComp
$Comp
L Connector:TestPoint TP?
U 1 1
P 3500 2800
F 0 "TP?" H 3558 2872 50  0000 L CNN
F 1 "TestPoint" H 3558 2827 50  0001 L CNN
F 2 "" H 3700 2800 50  0001 C CNN
F 3 "~" H 3700 2800 50  0001 C CNN
	1    3500 2800
	1    0    0    -1  
$EndComp
$Comp
L Connector:TestPoint TP?
U 1 1
P 3800 2800
F 0 "TP?" H 3858 2872 50  0000 L CNN
F 1 "TestPoint" H 3858 2827 50  0001 L CNN
F 2 "" H 4000 2800 50  0001 C CNN
F 3 "~" H 4000 2800 50  0001 C CNN
	1    3800 2800
	1    0    0    -1  
$EndComp
Wire Wire Line
	5000 3300 3800 3300
Wire Wire Line
	3800 3300 3800 2800
Wire Wire Line
	5000 3400 3500 3400
Wire Wire Line
	3500 3400 3500 2800
Wire Wire Line
	5000 3600 3200 3600
Wire Wire Line
	3200 3600 3200 2800
$Comp
L Connector:TestPoint TP?
U 1 1
P 2900 2800
F 0 "TP?" H 2958 2872 50  0000 L CNN
F 1 "TestPoint" H 2958 2827 50  0001 L CNN
F 2 "" H 3100 2800 50  0001 C CNN
F 3 "~" H 3100 2800 50  0001 C CNN
	1    2900 2800
	1    0    0    -1  
$EndComp
Wire Wire Line
	5000 3800 2900 3800
Wire Wire Line
	2900 3800 2900 2800
$Comp
L Connector:TestPoint TP?
U 1 1
P 7500 2800
F 0 "TP?" H 7558 2872 50  0000 L CNN
F 1 "TestPoint" H 7558 2827 50  0001 L CNN
F 2 "" H 7700 2800 50  0001 C CNN
F 3 "~" H 7700 2800 50  0001 C CNN
	1    7500 2800
	1    0    0    -1  
$EndComp
$Comp
L Connector:TestPoint TP?
U 1 1
P 7800 2800
F 0 "TP?" H 7858 2872 50  0000 L CNN
F 1 "TestPoint" H 7858 2827 50  0001 L CNN
F 2 "" H 8000 2800 50  0001 C CNN
F 3 "~" H 8000 2800 50  0001 C CNN
	1    7800 2800
	1    0    0    -1  
$EndComp
Wire Wire Line
	8700 3200 7800 3200
Wire Wire Line
	7800 3200 7800 2800
Wire Wire Line
	8700 3500 7500 3500
Wire Wire Line
	7500 3500 7500 2800
$Comp
L Connector:TestPoint TP?
U 1 1
P 7200 3600
F 0 "TP?" H 7258 3672 50  0000 L CNN
F 1 "TestPoint" H 7258 3627 50  0001 L CNN
F 2 "" H 7400 3600 50  0001 C CNN
F 3 "~" H 7400 3600 50  0001 C CNN
	1    7200 3600
	1    0    0    -1  
$EndComp
Wire Wire Line
	8700 3700 7200 3700
Wire Wire Line
	7200 3700 7200 3600
$Comp
L Connector_Generic:Conn_01x02 J?
U 1 1
P 6700 9600
F 0 "J?" H 6618 9817 50  0000 C CNN
F 1 "Conn_01x02" H 6618 9726 50  0000 C CNN
F 2 "" H 6700 9600 50  0001 C CNN
F 3 "~" H 6700 9600 50  0001 C CNN
	1    6700 9600
	-1   0    0    -1  
$EndComp
$Comp
L power:GND #PWR?
U 1 1
P 7000 9800
F 0 "#PWR?" H 7000 9550 50  0001 C CNN
F 1 "GND" H 7005 9627 50  0000 C CNN
F 2 "" H 7000 9800 50  0001 C CNN
F 3 "" H 7000 9800 50  0001 C CNN
	1    7000 9800
	1    0    0    -1  
$EndComp
Wire Wire Line
	6900 9700 7000 9700
Wire Wire Line
	7000 9700 7000 9800
Wire Wire Line
	6900 9600 7000 9600
Wire Wire Line
	7000 9600 7000 9700
Connection ~ 7000 9700
$Comp
L Device:C C?
U 1 1
P 5100 1900
F 0 "C?" H 5215 1946 50  0000 L CNN
F 1 "0.1uF" H 5215 1855 50  0000 L CNN
F 2 "" H 5138 1750 50  0001 C CNN
F 3 "~" H 5100 1900 50  0001 C CNN
	1    5100 1900
	1    0    0    -1  
$EndComp
$Comp
L power:GND #PWR?
U 1 1
P 5100 2050
F 0 "#PWR?" H 5100 1800 50  0001 C CNN
F 1 "GND" H 5105 1877 50  0000 C CNN
F 2 "" H 5100 2050 50  0001 C CNN
F 3 "" H 5100 2050 50  0001 C CNN
	1    5100 2050
	1    0    0    -1  
$EndComp
$Comp
L power:+5V #PWR?
U 1 1
P 5100 1750
F 0 "#PWR?" H 5100 1600 50  0001 C CNN
F 1 "+5V" H 5115 1923 50  0000 C CNN
F 2 "" H 5100 1750 50  0001 C CNN
F 3 "" H 5100 1750 50  0001 C CNN
	1    5100 1750
	1    0    0    -1  
$EndComp
$Comp
L Device:C C?
U 1 1
P 8800 1800
F 0 "C?" H 8915 1846 50  0000 L CNN
F 1 "0.1uF" H 8915 1755 50  0000 L CNN
F 2 "" H 8838 1650 50  0001 C CNN
F 3 "~" H 8800 1800 50  0001 C CNN
	1    8800 1800
	1    0    0    -1  
$EndComp
$Comp
L power:GND #PWR?
U 1 1
P 8800 1950
F 0 "#PWR?" H 8800 1700 50  0001 C CNN
F 1 "GND" H 8805 1777 50  0000 C CNN
F 2 "" H 8800 1950 50  0001 C CNN
F 3 "" H 8800 1950 50  0001 C CNN
	1    8800 1950
	1    0    0    -1  
$EndComp
$Comp
L power:+5V #PWR?
U 1 1
P 8800 1650
F 0 "#PWR?" H 8800 1500 50  0001 C CNN
F 1 "+5V" H 8815 1823 50  0000 C CNN
F 2 "" H 8800 1650 50  0001 C CNN
F 3 "" H 8800 1650 50  0001 C CNN
	1    8800 1650
	1    0    0    -1  
$EndComp
Text Notes 6350 10350 0    50   ~ 0
for clipping scope probes
Text Notes 8300 8500 0    50   ~ 0
this will be used for link status\n(io expander) in the real design
Text Notes 13150 7350 0    50   ~ 0
latched fault indicators
$Comp
L Device:C C?
U 1 1
P 6600 2550
F 0 "C?" H 6715 2596 50  0000 L CNN
F 1 "2.2uF" H 6715 2505 50  0000 L CNN
F 2 "" H 6638 2400 50  0001 C CNN
F 3 "~" H 6600 2550 50  0001 C CNN
	1    6600 2550
	1    0    0    -1  
$EndComp
$Comp
L Device:C C?
U 1 1
P 8100 1550
F 0 "C?" H 8215 1596 50  0000 L CNN
F 1 "DNP 4.7uF" H 8215 1505 50  0000 L CNN
F 2 "" H 8138 1400 50  0001 C CNN
F 3 "~" H 8100 1550 50  0001 C CNN
	1    8100 1550
	1    0    0    -1  
$EndComp
Text Label 7600 1000 0    50   ~ 0
LDO_VIN_SW
Connection ~ 7500 1000
Wire Wire Line
	7500 1000 8100 1000
Wire Wire Line
	7500 1000 7500 1100
Wire Wire Line
	7450 1000 7500 1000
Wire Wire Line
	7200 1000 7200 700 
Connection ~ 7200 1000
Wire Wire Line
	7250 1000 7200 1000
$Comp
L Device:R_Small R?
U 1 1
P 7350 1000
F 0 "R?" V 7154 1000 50  0000 C CNN
F 1 "10k" V 7245 1000 50  0000 C CNN
F 2 "" H 7350 1000 50  0001 C CNN
F 3 "~" H 7350 1000 50  0001 C CNN
	1    7350 1000
	0    1    1    0   
$EndComp
Wire Wire Line
	7200 1400 7200 1000
Wire Wire Line
	7300 1400 7200 1400
$Comp
L power:+5V #PWR?
U 1 1
P 7200 700
F 0 "#PWR?" H 7200 550 50  0001 C CNN
F 1 "+5V" H 7215 873 50  0000 C CNN
F 2 "" H 7200 700 50  0001 C CNN
F 3 "" H 7200 700 50  0001 C CNN
	1    7200 700 
	1    0    0    -1  
$EndComp
$Comp
L Device:Q_PMOS_GDS Q?
U 1 1
P 7500 1300
F 0 "Q?" V 7749 1300 50  0000 C CNN
F 1 "Q_PMOS_GDS" V 7840 1300 50  0000 C CNN
F 2 "" H 7700 1400 50  0001 C CNN
F 3 "~" H 7500 1300 50  0001 C CNN
	1    7500 1300
	0    1    1    0   
$EndComp
Text Notes 3800 1900 0    50   ~ 0
fixme: do we even need these?
Connection ~ 8100 1400
Wire Wire Line
	7700 1400 8100 1400
$Comp
L Device:R_Small R?
U 1 1
P 8600 2200
F 0 "R?" H 8450 2250 50  0000 L CNN
F 1 "R_Small" H 8200 2150 50  0000 L CNN
F 2 "" H 8600 2200 50  0001 C CNN
F 3 "~" H 8600 2200 50  0001 C CNN
	1    8600 2200
	1    0    0    -1  
$EndComp
Wire Wire Line
	8600 2100 8600 1400
$Comp
L Device:R_Small R?
U 1 1
P 9500 2100
F 0 "R?" H 9550 2150 50  0000 L CNN
F 1 "R_Small" H 9550 2050 50  0000 L CNN
F 2 "" H 9500 2100 50  0001 C CNN
F 3 "~" H 9500 2100 50  0001 C CNN
	1    9500 2100
	1    0    0    -1  
$EndComp
Wire Wire Line
	9600 2300 9500 2300
Connection ~ 9500 2300
Wire Wire Line
	9500 2300 9500 2400
Text Notes 9650 2050 0    50   ~ 0
these resistors are needed because these slg\nparts are very power dissipation limited.\nthis hack is recommended by the datasheet
$EndSCHEMATC
